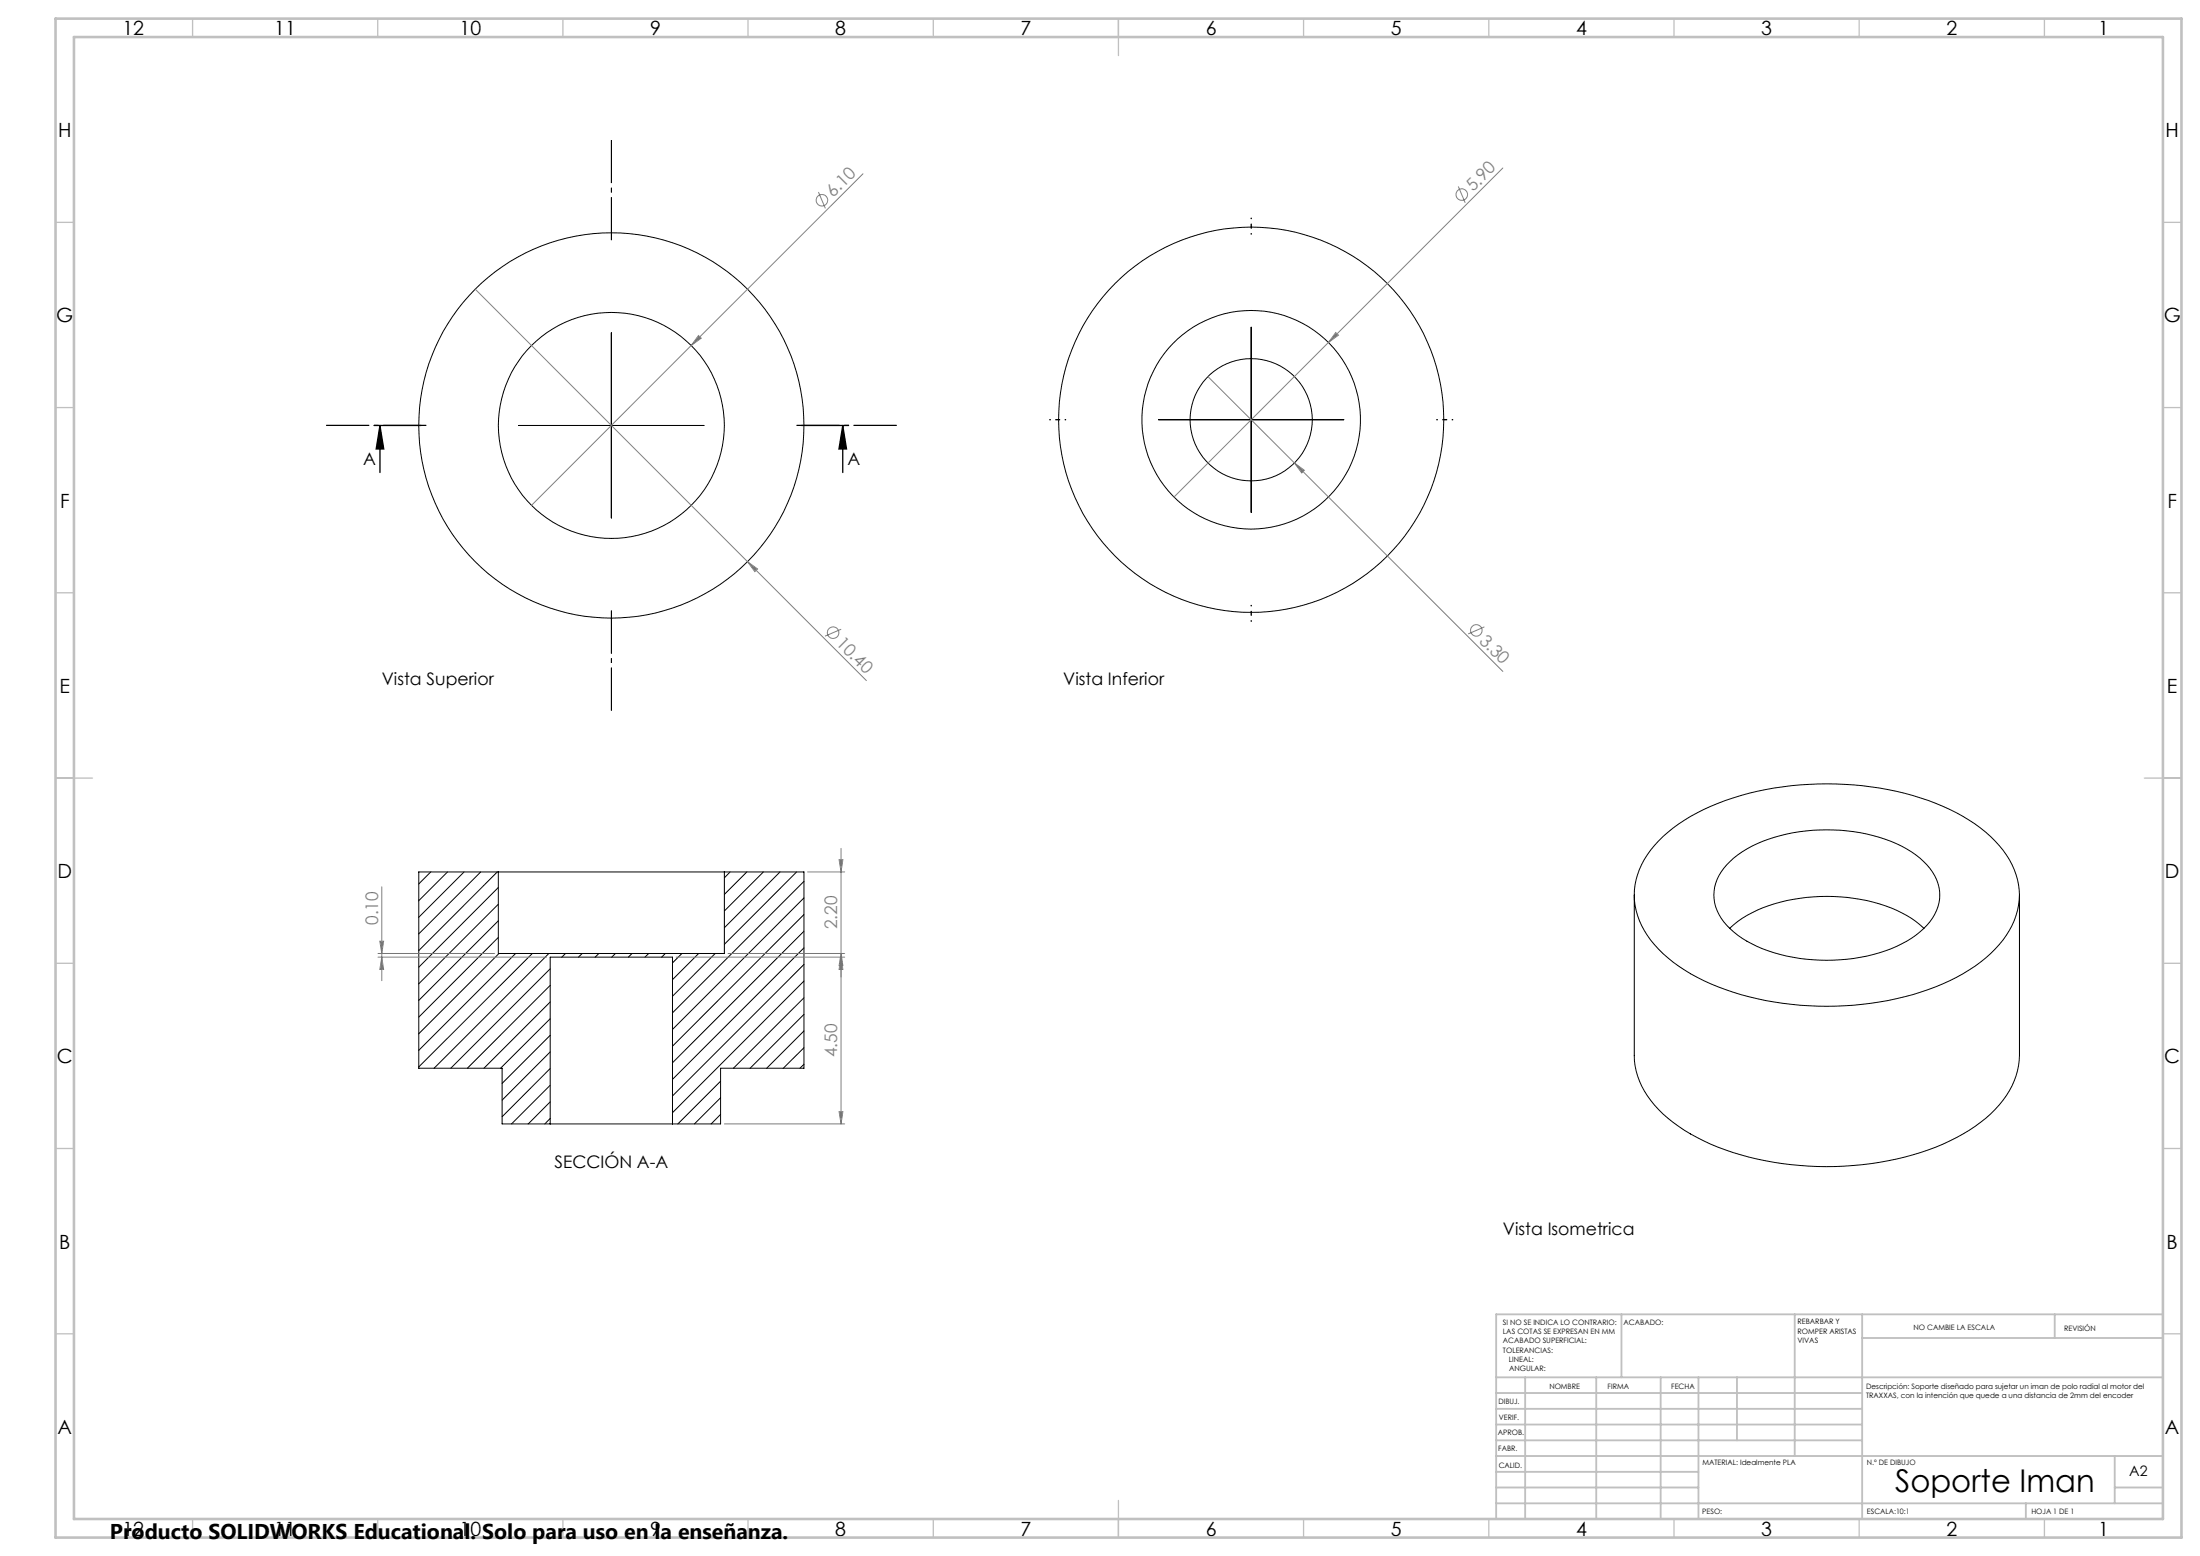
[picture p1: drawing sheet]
<svg xmlns="http://www.w3.org/2000/svg" width="594mm" height="420mm" viewBox="0 0 594 420" stroke-linecap="round" stroke-linejoin="round" font-family="sans-serif">
<g fill="none" stroke="#000" stroke-width=".27">
<path d="M165.1 89.8v50M337.8 88.3v50M140.1 114.8h50M312.8 113.3h50M116.3 235.4l-3.2 3.2M120.8 235.4l-7.7 7.7M125.3 235.4l-12.2 12.2M129.8 235.4l-16.7 16.7M134.3 235.4l-21.2 21.2M134.5 235.4h61.1M134.5 239.6l-21.4 21.5M134.5 235.4h-21.4v52.9h22.5v15.1h13"/>
<path d="M134.5 235.4v22h61.1v-22M195.6 235.4h21.5v52.9h-22.5v15.1h-13M197.1 235.4l-1.5 1.5M201.6 235.4l-6 6M206.1 235.4l-10.5 10.5M210.6 235.4l-15 15M215.1 235.4l-19.5 19.5M217.1 237.9l-35.5 35.5M447.8 227a52 52 0 0 1 24.4-12.9 86 86 0 0 1 50.4 2.7 40.5 40.5 0 0 1 19.1 14 18.6 18.6 0 0 1-.9 22.9 45.2 45.2 0 0 1-22.3 14.1 84.8 84.8 0 0 1-56.6-2.2 37.8 37.8 0 0 1-18-14.5 18.6 18.6 0 0 1 1.8-21.6zM466.2 233.4a30.6 30.6 0 0 1 16.2-8.3 48.9 48.9 0 0 1 31.1 3.3 19 19 0 0 1 9.7 10 11.7 11.7 0 0 1-3.9 12.3 35.4 35.4 0 0 1-20.6 8.2 46.8 46.8 0 0 1-27-4.8 17 17 0 0 1-8.7-10.4 11.6 11.6 0 0 1 3.2-10.3zM134.5 244.1l-21.4 21.5M134.5 248.5l-21.4 21.5"/>
<path d="M134.5 253l-21.4 21.5M134.7 257.4l-21.6 21.6M139.2 257.4l-26.1 26.1M143.7 257.4l-30.6 30.6M148.2 257.4l-31 30.9M152.7 257.4l-1 1M157.2 257.4l-1 1M161.7 257.4l-1 1M166.2 257.4l-1 1M170.6 257.4l-.9 1M175.2 257.4l-1.1 1M179.6 257.4l-1 1"/>
<path d="M184.1 257.4l-2.5 2.5M188.6 257.4l-7 7M193.1 257.4l-11.5 11.5M217.1 242.4l-35.5 35.5M217.1 246.9l-35.5 35.5M217.1 251.4l-35.5 35.5M217.1 255.9l-35.5 35.4M441.3 241.6v43.3a21.8 21.8 0 0 0 7.7 15.8 56.5 56.5 0 0 0 27.7 12.6 84.9 84.9 0 0 0 47.9-4.5 39.4 39.4 0 0 0 17.1-13.1 19.9 19.9 0 0 0 3.6-10.8v-43.3M467 250.6a33.4 33.4 0 0 1 19-8.1 47.5 47.5 0 0 1 28.8 4.6l2.4 1.6 2.3 1.9M148.6 261.5l-26.9 26.8M148.6 266l-22.4 22.3M148.6 270.5l-17.9 17.8"/>
<path d="M148.6 275l-13.5 13.3M148.6 279.5l-13 12.9M217.1 260.3l-35.5 35.5M217.1 264.8l-35.5 35.5M217.1 269.3l-19.1 19M217.1 273.8l-14.6 14.5M217.1 278.3l-10.1 10M148.6 283.9l-13 13.1M148.6 288.4l-13 13M148.6 292.9l-10.5 10.5M148.6 297.4l-6 6M194.6 291.8l-11.6 11.6"/>
<path d="M194.6 296.3l-7.1 7.1M217.1 282.8l-5.6 5.5M217.1 287.3l-1.1 1M148.6 303.4h33M148.6 301.9l-1.5 1.5M148.6 303.4v-45h33v45M194.6 300.8l-2.6 2.6"/>
<circle cx="165.1" cy="114.8" r="30.5"/>
<circle cx="165.1" cy="114.8" r="52"/>
<circle cx="337.8" cy="113.3" r="29.5"/>
<circle cx="337.8" cy="113.3" r="16.5"/>
<circle cx="337.8" cy="113.3" r="52"/>
</g>
<g fill="none" stroke="#808080" stroke-width=".27">
<path d="M221 51.8l1.8 4.5M233 46.9l-89.5 89.5M393.7 50.3l1.9 4.4M405.8 45.3l-88.8 88.9M128.3 78.1l73.5 73.5M188.6 90.6l.7 .7-2.7 2zM360.6 89.8l.8 .7-2.7 1.9zM326.1 101.7l23.4 23.3M349.5 125l2.7 1.9-.7 .8zM349.5 125l56.3 56.2M201.8 151.6l2.7 2-.7 .7zM201.8 151.6l32.1 32.1"/>
<path d="M227.1 169.8l-4.4 1.9M400.8 169.2l-4.4 1.9M103.1 239.4v25.3M218.1 235.4h10M226.6 232h1l-.5 3.4zM227.1 229v74.4M102.1 258.4h45.5M102.1 257.4h31.5M102.6 254.1h1l-.5 3.3zM103.1 258.4l.5 3.3h-1zM182.6 258.4h45.5M196.6 257.4h31.5"/>
<path d="M227.1 258.4l.5 3.3h-1zM227.1 257.4l.5 3.2h-1zM195.6 303.4h32.5M226.6 300.1h1l-.5 3.3z"/>
<circle cx="221.9" cy="54.1" r="1.55"/>
<circle cx="394.7" cy="52.5" r="1.56"/>
<circle cx="224.9" cy="170.8" r="1.56"/>
<circle cx="398.6" cy="170.2" r="1.55"/>
</g>
<path d="M101 114.8h12.7M102.6 114.8l1 6.4h-2zM102.6 114.8v12.7M216.4 114.8h12.7M227.5 114.8l1.1 6.4h-2.1zM227.5 114.8v12.7" fill="none" stroke="#000" stroke-width=".35"/>
<path d="M165.1 64.8v-27M115.1 114.8h-27M215.1 114.8h27M165.1 164.8v27" fill="none" stroke="#000" stroke-width=".27" stroke-dasharray="15.2 1.3 1.3 1.3" stroke-dashoffset="3.6" stroke-linecap="butt"/>
<path d="M337.8 63.3v-4.5M287.8 113.3h-4.5M387.8 113.3h4.5M337.8 163.3v4.5" fill="none" stroke="#000" stroke-width=".27" stroke-dasharray="15.2 1.3 1.3 1.3" stroke-dashoffset="14.9" stroke-linecap="butt"/>
<g fill="none" stroke="#c0c0c0" stroke-width=".35">
<path d="M52 5v5M102 5v5M152 5v5M202 5v5M252 5v5M302 5v10M352 5v5M402 5v5M452 5v5M502 5v5M552 5v5M15 60h5"/>
<path d="M584 60h5M15 110h5M584 110h5M15 160h5M584 160h5M15 210h10M579 210h10M15 260h5M584 260h5M15 310h5M584 310h5M15 360h5"/>
<path d="M584 360h5M52 410v5M102 410v5M152 410v5M202 410v5M252 410v5M302 405v10M352 410v5M402 410v5M452 410v5M502 410v5M552 410v5"/>
</g>
<g fill="none" stroke="#c0c0c0" stroke-width=".5">
<path d="M437.8 354.8v17M484.6 354.8v38.2M502.8 354.8v55.2M554.8 354.8v6.4M584 354.8h-180v55.2M404 371.8h180M404 376h98.8M411.8 371.8v38.2M431 371.8v38.2M448.4 371.8v38.2M458.6 371.8v38.2M469 371.8v17"/>
<path d="M502.8 361.2h81.2M404 388.8h98.8M404 384.5h98.8M404 380.3h98.8M404 397.3h54.6M404 393h180M571 393v12.8M404 405.8h180M404 401.5h54.6M547 405.8v4.2M571 401.5h13"/>
</g>
<path d="M15 5h574v410h-574zM20 10h564v400h-564z" fill="none" stroke="#c0c0c0" stroke-width=".7"/>
<path d="M227.5 114.8l1.1 6.4h-2.1zM102.6 114.8l1 6.4h-2z" fill="#000"/>
<g fill="#808080">
<path d="M360.6 89.8l.8 .7-2.7 1.9z"/>
<path d="M188.6 90.6l.7 .7-2.7 2z"/>
<path d="M201.8 151.6l2.7 2-.7 .7z"/>
<path d="M349.5 125l2.7 1.9-.7 .8z"/>
<path d="M226.6 300.1h1l-.5 3.3zM227.1 258.4l.5 3.3h-1zM103.1 258.4l.5 3.3h-1zM102.6 254.1h1l-.5 3.3z"/>
<path d="M226.6 232h1l-.5 3.4zM227.1 257.4l.5 3.2h-1z"/>
</g>
<text font-size="8.5" x="511.7" y="402.7">Soporte Iman</text>
<text font-size="5.8" x="29.7" y="415.3">Producto SOLIDWORKS Educational. Solo para uso en la enseñanza.</text>
<g font-size="5.3">
<text x="33.1" y="9.5">12</text>
<text x="74.1" y="9.5">11</text>
<text x="124.1" y="9.5">10</text>
<text x="175.5" y="9.5">9</text>
<text x="225.5" y="9.5">8</text>
<text x="275.5" y="9.5">7</text>
<text x="325.5" y="9.5">6</text>
<text x="375.5" y="9.5">5</text>
<text x="425.5" y="9.5">4</text>
<text x="475.5" y="9.5">3</text>
<text x="525.5" y="9.5">2</text>
<text x="566.5" y="9.5">1</text>
<text x="15.7" y="37">H</text>
<text x="584.7" y="37">H</text>
<text x="15.2" y="87">G</text>
<text x="584.2" y="87">G</text>
<text x="16.2" y="137">F</text>
<text x="585.2" y="137">F</text>
<text x="16.1" y="187">E</text>
<text x="585.1" y="187">E</text>
<text x="15.5" y="237">D</text>
<text x="584.5" y="237">D</text>
<text x="15.4" y="287">C</text>
<text x="584.4" y="287">C</text>
<text x="16" y="337">B</text>
<text x="585" y="337">B</text>
<text x="15.5" y="387">A</text>
<text x="584.5" y="387">A</text>
<text x="33.1" y="414.5">12</text>
<text x="74.1" y="414.5">11</text>
<text x="124.1" y="414.5">10</text>
<text x="175.5" y="414.5">9</text>
<text x="225.5" y="414.5">8</text>
<text x="275.5" y="414.5">7</text>
<text x="325.5" y="414.5">6</text>
<text x="375.5" y="414.5">5</text>
<text x="425.5" y="414.5">4</text>
<text x="475.5" y="414.5">3</text>
<text x="525.5" y="414.5">2</text>
<text x="566.5" y="414.5">1</text>
</g>
<g font-size="4.7" fill="#808080">
<text x="225" y="53.4" transform="rotate(-45 225 53.4)">6.10</text>
<text x="397.7" y="51.9" transform="rotate(-45 397.7 51.9)">5.90</text>
<text x="225.6" y="173.8" transform="rotate(45 225.6 173.8)">10.40</text>
<text x="399.2" y="173.2" transform="rotate(45 399.2 173.2)">3.30</text>
<text x="102.1" y="249.7" transform="rotate(-90 102.1 249.7)">0.10</text>
<text x="226.1" y="250.9" transform="rotate(-90 226.1 250.9)">2.20</text>
<text x="226.1" y="285.4" transform="rotate(-90 226.1 285.4)">4.50</text>
</g>
<g font-size="4.7">
<text x="98" y="125.5">A</text>
<text x="228.9" y="125.5">A</text>
<text x="103.1" y="184.9">Vista Superior</text>
<text x="287.1" y="184.9">Vista Inferior</text>
<text x="149.7" y="315.4">SECCIÓN A-A</text>
<text x="405.8" y="333.3">Vista Isometrica</text>
</g>
<text font-size="3.9" x="574.9" y="398.5">A2</text>
<g font-size="2">
<text x="405.8" y="357.6">SI NO SE INDICA LO CONTRARIO:</text>
<text x="438.4" y="357.6">ACABADO:</text>
<text x="485.3" y="357.5">REBARBAR Y</text>
<text x="485.3" y="360">ROMPER ARISTAS</text>
<text x="516.6" y="359">NO CAMBIE LA ESCALA</text>
<text x="557.3" y="359.2">REVISIÓN</text>
<text x="405.8" y="360.1">LAS COTAS SE EXPRESAN EN MM</text>
<text x="405.8" y="362.6">ACABADO SUPERFICIAL:</text>
<text x="405.8" y="365.1">TOLERANCIAS:</text>
<text x="485.3" y="362.5">VIVAS</text>
<text x="407.4" y="367.6">LINEAL:</text>
<text x="407.4" y="370.1">ANGULAR:</text>
<text x="418.3" y="375">NOMBRE</text>
<text x="434" y="374.9">FIRMA</text>
<text x="451.2" y="374.9">FECHA</text>
<text x="503.9" y="374.9">Descripción: Soporte diseñado para sujetar un iman de polo radial al motor del</text>
<text x="503.9" y="377.4">TRAXXAS, con la intención que quede a una distancia de 2mm del encoder</text>
<text x="404.6" y="379.1">DIBUJ.</text>
<text x="404.7" y="383.3">VERIF.</text>
<text x="404.4" y="387.4">APROB.</text>
<text x="404.5" y="391.8">FABR.</text>
<text x="459.6" y="395.5">MATERIAL: Idealmente PLA</text>
<text x="504.1" y="395.5">N.º DE DIBUJO</text>
<text x="404.7" y="396.1">CALID.</text>
<text x="459.6" y="408.5">PESO:</text>
<text x="504.1" y="408.6">ESCALA:10:1</text>
<text x="548.5" y="408.6">HOJA 1 DE 1</text>
</g>
</svg>
